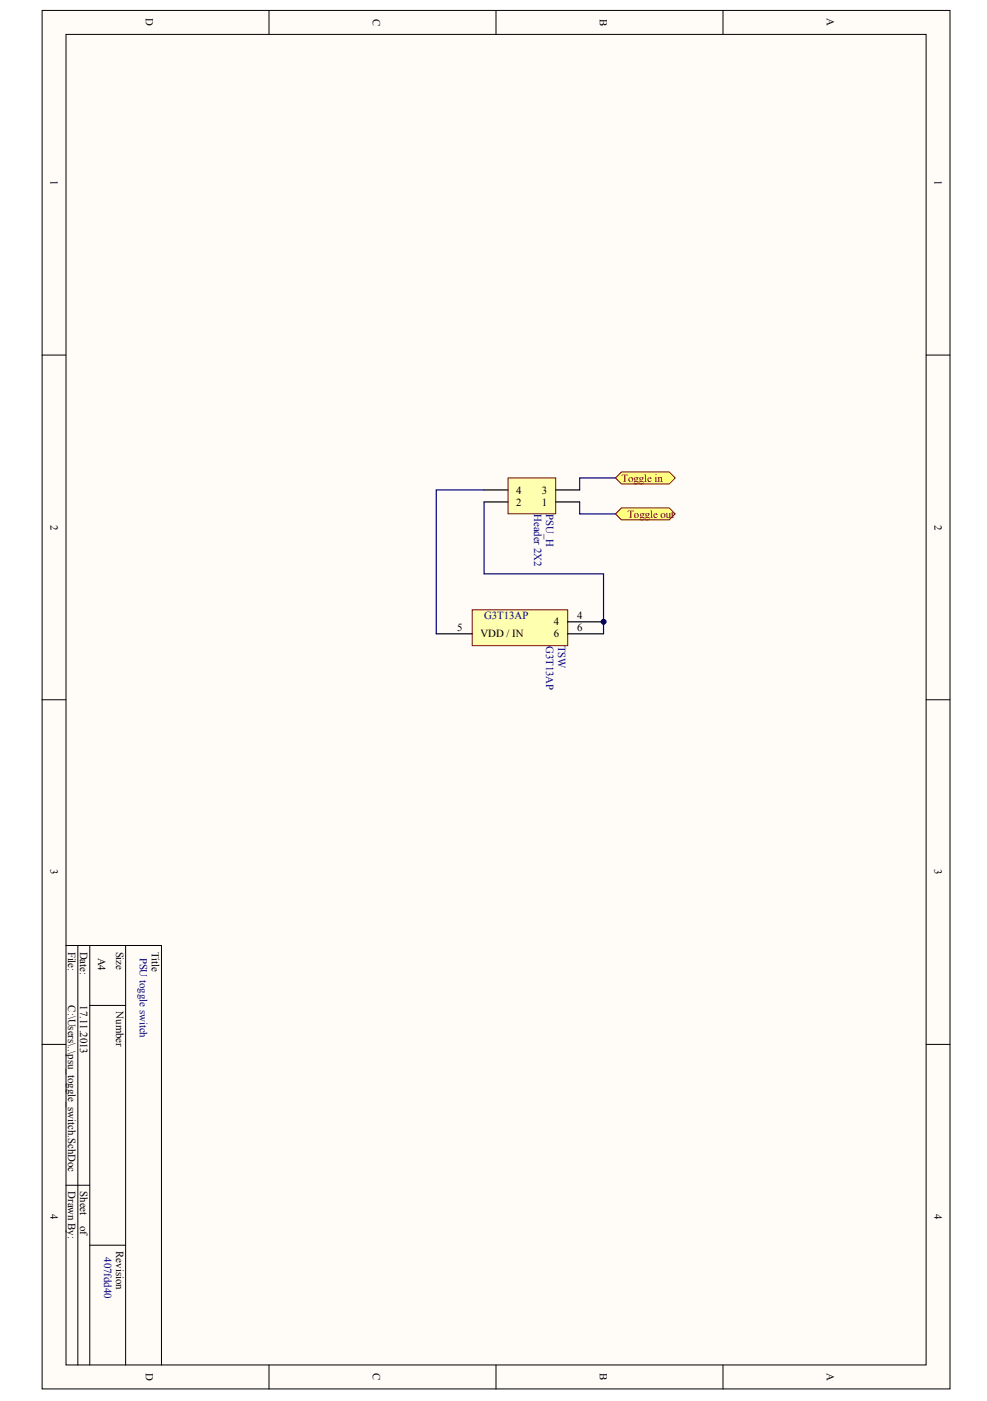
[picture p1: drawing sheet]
<svg xmlns="http://www.w3.org/2000/svg" width="202mm" height="287mm" viewBox="0 0 202 287" stroke-linecap="round" stroke-linejoin="round" font-family="sans-serif">
<g fill="#fffcf8" stroke="#000" stroke-width=".2">
<path d="M8.6 2.1h186v282.2h-186z"/>
<path d="M13.5 7h176.2v272.4h-176.2z"/>
</g>
<g fill="none" stroke="#000" stroke-width=".2">
<path d="M55.1 2.1v4.9M101.6 2.1v4.9M148.1 2.1v4.9M8.6 72.7h4.9M189.7 72.7h4.9M8.6 143.2h4.9M189.7 143.2h4.9M13.5 193.6h19.6v85.9M15.9 193.6v85.9M18.4 193.6v85.9M25.7 193.6v85.9M8.6 213.8h4.9"/>
<path d="M18.4 205.8h7.3M189.7 213.8h4.9M13.5 242.6h4.9M18.4 254.9h7.3M55.1 279.5v4.9M101.6 279.5v4.9M148.1 279.5v4.9"/>
</g>
<g fill="#ffff80" stroke="#800000" stroke-width=".2">
<path d="M127.3 96.6h9.8l1.2 1.2-1.2 1.3h-9.8l-1.2-1.3z" fill-rule="evenodd"/>
<path d="M127.3 104h9.8l1.2 1.2-1.2 1.2h-9.8l-1.2-1.2z" fill-rule="evenodd"/>
</g>
<path d="M96.7 124.8h19.6v7.4h-19.6z" fill="#ffffb0" stroke="#800000" stroke-width=".2"/>
<path d="M89.3 129.8h7.4M116.3 129.8h7.3M116.3 127.3h7.3" fill="none" stroke="#000" stroke-width=".25"/>
<circle cx="123.6" cy="127.3" r=".48" fill="#000080" stroke="#000080" stroke-width=".2"/>
<path d="M104.1 97.8h9.7v7.4h-9.7z" fill="#ffffb0" stroke="#800000" stroke-width=".2"/>
<path d="M99.1 102.8h4.9M99.1 100.3h4.9M113.8 102.8h4.9M113.8 100.3h4.9" fill="none" stroke="#000" stroke-width=".25"/>
<path d="M126.1 97.8h-7.4v2.5M99.1 100.3h-9.8v29.5M99.1 102.8v14.7h24.5v12.3M118.7 102.8v2.4h7.4" fill="none" stroke="#000080" stroke-width=".25"/>
<g font-size="2.2">
<text x="29.9" y="3.8" transform="rotate(90 29.9 3.8)">D</text>
<text x="76.4" y="3.8" transform="rotate(90 76.4 3.8)">C</text>
<text x="122.9" y="3.8" transform="rotate(90 122.9 3.8)">B</text>
<text x="169.3" y="3.8" transform="rotate(90 169.3 3.8)">A</text>
<text x="10.3" y="36.9" transform="rotate(90 10.3 36.9)">1</text>
<text x="191.4" y="36.9" transform="rotate(90 191.4 36.9)">1</text>
<text x="105.7" y="101.1">4</text>
<text x="111" y="101.1">3</text>
<text x="10.3" y="107.4" transform="rotate(90 10.3 107.4)">2</text>
<text x="105.7" y="103.5">2</text>
<text x="111" y="103.5">1</text>
<text x="191.4" y="107.4" transform="rotate(90 191.4 107.4)">2</text>
<text x="93.6" y="129.3">5</text>
<text x="98.4" y="130.5">VDD / IN</text>
<text x="113.5" y="128">4</text>
<text x="113.5" y="130.5">6</text>
<text x="118.2" y="126.8">4</text>
<text x="118.2" y="129.3">6</text>
<text x="10.3" y="178" transform="rotate(90 10.3 178)">3</text>
<text x="191.4" y="178" transform="rotate(90 191.4 178)">3</text>
<text x="14" y="194.8" transform="rotate(90 14 194.8)">File:</text>
<text x="16.4" y="194.8" transform="rotate(90 16.4 194.8)">Date:</text>
<text x="20.1" y="196" transform="rotate(90 20.1 196)">A4</text>
<text x="23.8" y="194.8" transform="rotate(90 23.8 194.8)">Size</text>
<text x="31.1" y="194.8" transform="rotate(90 31.1 194.8)">Title</text>
<text x="14" y="205.8" transform="rotate(90 14 205.8)">C:\Users\..\psu_toggle_switch.SchDoc</text>
<text x="16.4" y="205.8" transform="rotate(90 16.4 205.8)">17.11.2013</text>
<text x="23.8" y="207.1" transform="rotate(90 23.8 207.1)">Number</text>
<text x="14" y="243.9" transform="rotate(90 14 243.9)">Drawn By:</text>
<text x="16.4" y="243.9" transform="rotate(90 16.4 243.9)">Sheet</text>
<text x="10.3" y="248.5" transform="rotate(90 10.3 248.5)">4</text>
<text x="16.4" y="250.9" transform="rotate(90 16.4 250.9)">of</text>
<text x="191.4" y="248.5" transform="rotate(90 191.4 248.5)">4</text>
<text x="23.8" y="256.1" transform="rotate(90 23.8 256.1)">Revision</text>
<text x="29.9" y="281.1" transform="rotate(90 29.9 281.1)">D</text>
<text x="76.4" y="281.2" transform="rotate(90 76.4 281.2)">C</text>
<text x="122.9" y="281.2" transform="rotate(90 122.9 281.2)">B</text>
<text x="169.3" y="281.1" transform="rotate(90 169.3 281.1)">A</text>
</g>
<g font-size="2.2" fill="#800000">
<text x="127.3" y="98.6">Toggle in</text>
<text x="128.5" y="106">Toggle out</text>
</g>
<g font-size="2.2" fill="#000080">
<text x="109.4" y="105.2" transform="rotate(90 109.4 105.2)">Header 2X2</text>
<text x="111.8" y="105.2" transform="rotate(90 111.8 105.2)">PSU_H</text>
<text x="99.1" y="126.8">G3T13AP</text>
<text x="111.8" y="132.2" transform="rotate(90 111.8 132.2)">G3T13AP</text>
<text x="114.3" y="132.2" transform="rotate(90 114.3 132.2)">TSW</text>
<text x="28.6" y="196" transform="rotate(90 28.6 196)">PSU toggle switch</text>
<text x="21.3" y="257.4" transform="rotate(90 21.3 257.4)">407fdd40</text>
</g>
</svg>
